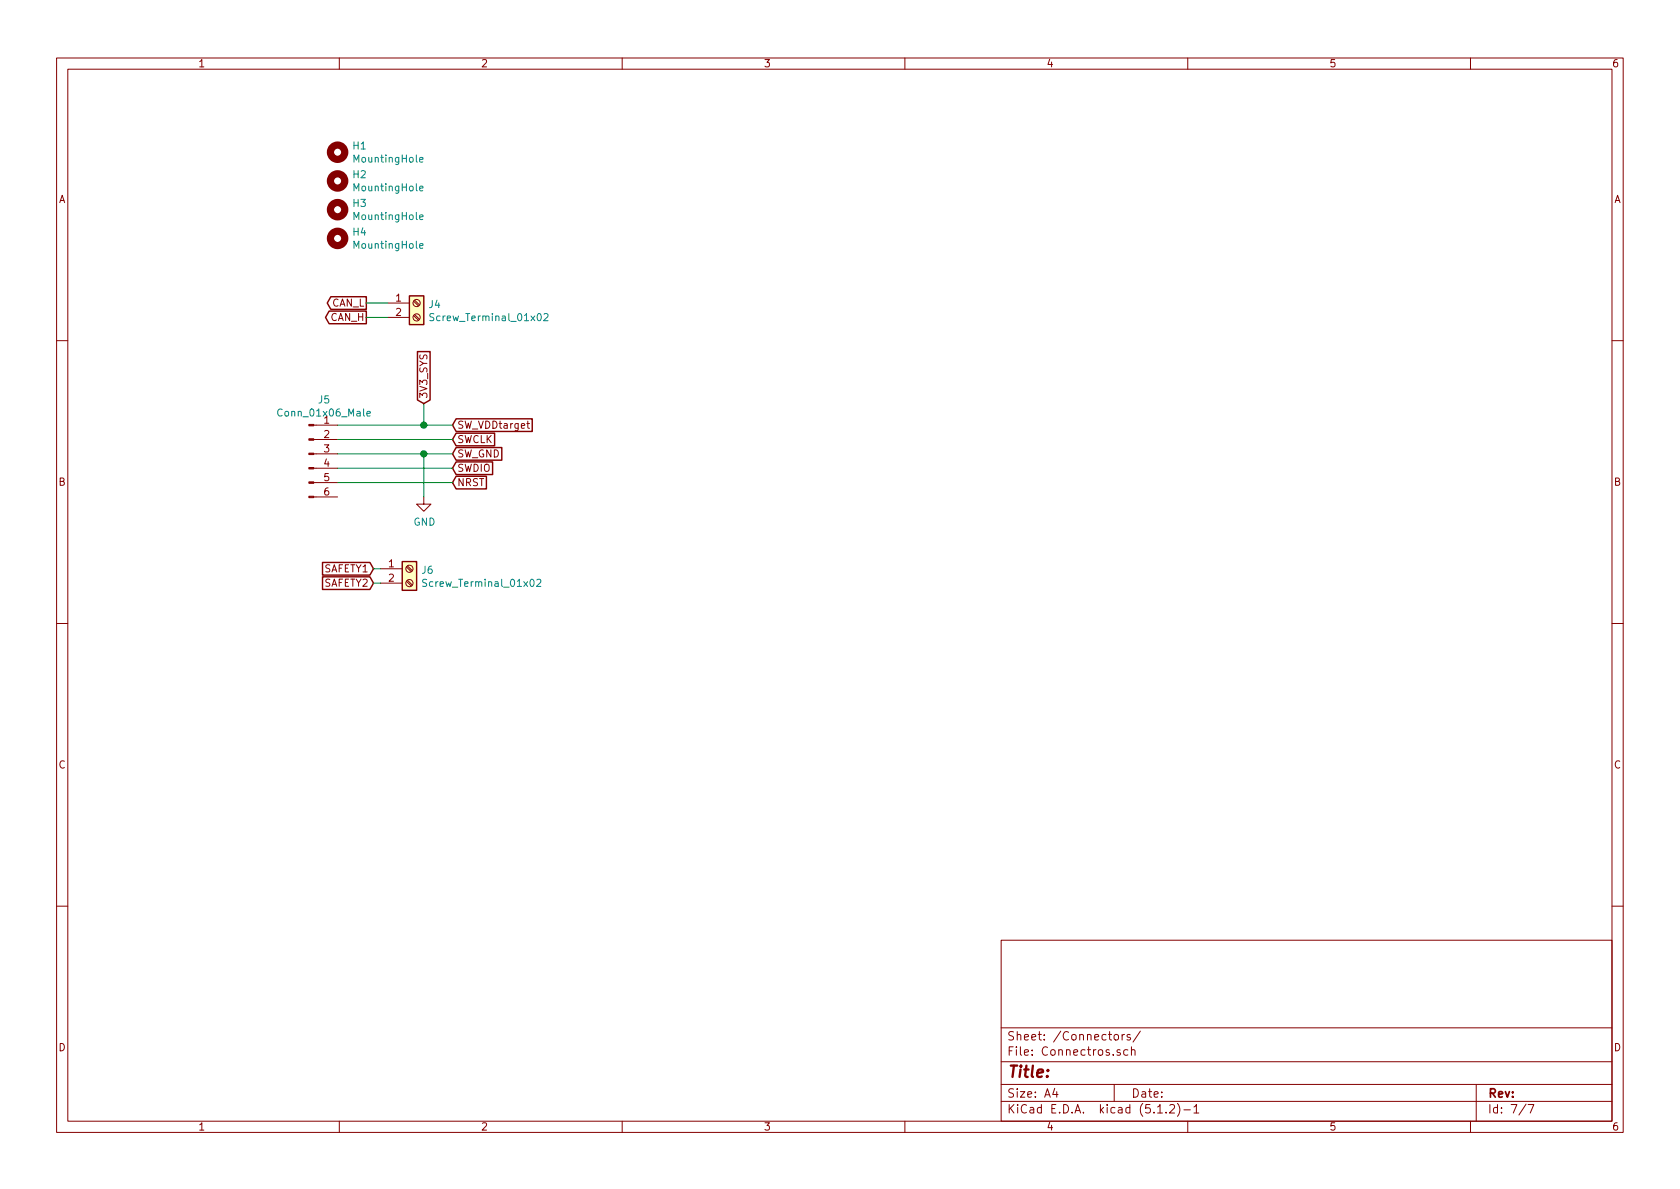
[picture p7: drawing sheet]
<svg xmlns="http://www.w3.org/2000/svg" width="297mm" height="210mm" viewBox="0 0 297 210" stroke-linecap="round" stroke-linejoin="round" font-family="sans-serif">
<g fill="none" stroke="#840000" stroke-width=".18">
<path d="M10 10.3h277v189.9h-277zM12 12.2h273v186.1h-273zM60 10.3v1.9M110 10.3v1.9M160 10.3v1.9M210 10.3v1.9M260 10.3v1.9M68.6 53.6h3.8M68.6 56.1h3.8M73.1 55.8l.9 .8M73.1 53.3l.9 .8M73.3 55.6l.9 .9"/>
<path d="M73.3 53.1l.9 .8M10 60.2h2M55.5 77.7h4.2M55.5 75.2h4.2M93.1 74.9h.5M93.3 74.5v1.1l.3 .1M285 60.2h2M55.5 87.9h4.2M55.5 85.3h4.2M55.5 82.8h4.2M55.5 80.3h4.2M74.9 87.9v1.2h1.3l-1.3 1.3-1.2-1.3h1.2"/>
<path d="M10 110.3h2M67.3 100.6h3.8M67.3 103.1h3.8M71.9 102.8l.8 .8M71.9 100.2l.8 .9M72 102.6l.9 .8M72 100.1l.9 .8M285 110.3h2M10 160.2h2M177 166.3h108v32h-108zM285 160.2h2M60 198.3v1.9"/>
<path d="M110 198.3v1.9M160 198.3v1.9M177 194.8h108M177 191.8h108M177 187.8h108M177 181.8h108M186.5 192.5l-.4 1h1M186.8 193v1M197 191.8v3M197.1 183.1l.2-.2 .4 .2v.7l-.2 .1-.4-.1zM198 185.7l-.3-.1-.2 .2 .1 .2 .4 .2v.3h-.5M198.4 182.9v1"/>
<path d="M198.8 182.9l-.4 .3M199.4 185.7l-.4-.1-.3 .3 .1 .6 .2 .1 .4-.1M199.8 183l-.3-.1-.2 .2v.3l.5 .1v.3h-.5M200.1 185.7l.2-.1 .3 .1 .1 .9M200.1 185.1v1.5M201.6 182.3l-1.3 2M204.7 196.8h.8M206.2 196.7v.1M206.8 195.5l.2-.2h.4l.2 .2 .1 .3-.1 .2-.8 .8h.9M208.2 195.1a1.71 1.71 0 0 1 0 2.3M209.3 196.3h1.2M210 198.3v1.9"/>
<path d="M211.1 195.8l.4-.5v1.5M211.1 196.8h.9M260 198.3v1.9M261 191.8v6.5M269.8 195.2l-1.2 2M270.2 195.3h1l-.6 1.5"/>
<circle cx="73.7" cy="53.6" r=".63"/>
<circle cx="73.7" cy="56.1" r=".63"/>
<circle cx="72.4" cy="103.1" r=".63"/>
<circle cx="72.4" cy="100.6" r=".63"/>
</g>
<g fill="#ffffc2" stroke="#ffffc2" stroke-width=".18">
<path d="M72.4 52.3h2.5v5.1h-2.5z"/>
<path d="M71.1 99.3h2.6v5.1h-2.6z"/>
</g>
<path d="M58.2 55h6.6v2.2h-6.6l-.6-1.1zM58.5 52.5h6.3v2.2h-6.3l-.6-1.1zM72.4 52.3h2.5v5.1h-2.5zM73.8 62.2h2.2v8.5l-1.1 .7-1.1-.7zM80.6 74.1h13.5v2.2h-13.5l-.6-1.1zM80.6 76.6h6.9v2.2h-6.9l-.6-1.1zM80.6 79.1h8.1v2.3h-8.1l-.6-1.1zM57 99.5h8.4l.6 1.1-.6 1.1h-8.4zM71.1 99.3h2.6v5.1h-2.6zM80.6 81.7h6.5v2.2h-6.5l-.6-1.1zM80.6 84.2h5.4v2.3h-5.4l-.6-1.2zM57 102h8.4l.6 1.1-.6 1.1h-8.4z" fill="none" stroke="#840000" stroke-width=".25"/>
<path d="M74.2 28.2l.6-.1v-.2l-.4-.1-.2 .2 .1 .6h.5M74.2 33.3l.6-.1v-.2l-.4-.1-.2 .2 .1 .6h.5M74.2 38.4l.6-.1v-.3h-.4l-.2 .2 .1 .6h.5M74.2 43.5l.6-.1v-.3h-.4l-.2 .2 .1 .6h.5M76.7 55.5l-.5-.1-.2 .2 .1 .4 .6 .2v.3l-.2 .2h-.5M96.2 55.6l.5-.2 .2 .4v.2l-.8 .7h.8M64.9 73.1l.6-.1-.1-.2-.4-.1-.1 .2v.6h.5M75.4 102.5l-.4-.1-.2 .2v.4l.6 .2v.3l-.2 .2h-.5M94.9 102.6l.5-.2 .2 .4v.2l-.8 .7h.8" fill="none" stroke="#008484" stroke-width=".18"/>
<path d="M64.8 53.6h3.8M64.8 56.1h3.8M59.7 75.2h20.3M59.7 77.7h20.3M74.9 71.4v3.8M59.7 80.3h20.3M59.7 82.8h20.3M59.7 85.3h20.3M74.9 80.3v7.6M66 100.6h1.3M66 103.1h1.3" fill="none" stroke="#008400" stroke-width=".18"/>
<g fill="#840000" stroke="#840000" stroke-width=".18">
<path d="M54.6 87.8h.9v.2h-.9z"/>
<path d="M54.6 85.2h.9v.3h-.9z"/>
<path d="M54.6 82.7h.9v.2h-.9z"/>
<path d="M54.6 80.1h.9v.3h-.9z"/>
<path d="M54.6 77.6h.9v.2h-.9z"/>
<path d="M54.6 75.1h.9v.2h-.9z"/>
</g>
<g fill="#008400" stroke="#008400" stroke-width=".25">
<circle cx="74.9" cy="75.2" r=".51"/>
<circle cx="74.9" cy="80.3" r=".51"/>
</g>
<g fill="none" stroke="#840000" stroke-width="1.3">
<circle cx="59.7" cy="37.1" r="1.27"/>
<circle cx="59.7" cy="26.9" r="1.27"/>
<circle cx="59.7" cy="32" r="1.27"/>
<circle cx="59.7" cy="42.2" r="1.27"/>
</g>
<text font-size="2.8" fill="#840000" x="178" y="190.5">Title:</text>
<g font-size="2.1" fill="#840000">
<text x="178" y="184">Sheet: /Connectors/</text>
<text x="178" y="186.7">File: Connectros.sch</text>
<text x="178" y="196.9">KiCad E.D.A. kicad (5.1.2)-1</text>
<text x="178" y="194.1">Size: A4</text>
<text x="200" y="194.1">Date:</text>
<text x="263" y="194.1">Rev:</text>
<text x="263" y="196.9">Id: 7/7</text>
</g>
<g font-size="1.8" fill="#840000">
<text x="35" y="11.9">1</text>
<text x="85" y="11.9">2</text>
<text x="135" y="11.9">3</text>
<text x="185" y="11.9">4</text>
<text x="235" y="11.9">5</text>
<text x="285" y="11.9">6</text>
<text x="10.4" y="35.9">A</text>
<text x="285.4" y="35.9">A</text>
<text x="70" y="53.3">1</text>
<text x="58.4" y="56.8">CAN_H</text>
<text x="58.6" y="54.2">CAN_L</text>
<text x="70" y="55.9">2</text>
<text x="75.6" y="70.6" transform="rotate(-90 75.6 70.6)">3V3_SYS</text>
<text x="57.3" y="74.9">1</text>
<text x="57.3" y="77.5">2</text>
<text x="80.8" y="75.8">SW_VDDtarget</text>
<text x="57.3" y="80">3</text>
<text x="57.3" y="82.5">4</text>
<text x="80.8" y="78.4">SWCLK</text>
<text x="80.8" y="80.9">SW_GND</text>
<text x="80.8" y="83.4">SWDIO</text>
<text x="10.4" y="85.9">B</text>
<text x="57.3" y="85.1">5</text>
<text x="57.3" y="87.6">6</text>
<text x="80.8" y="86">NRST</text>
<text x="285.4" y="85.9">B</text>
<text x="57.3" y="101.2">SAFETY1</text>
<text x="68.7" y="100.3">1</text>
<text x="57.3" y="103.8">SAFETY2</text>
<text x="68.7" y="102.9">2</text>
<text x="10.4" y="135.9">C</text>
<text x="285.4" y="135.9">C</text>
<text x="10.4" y="185.9">D</text>
<text x="285.4" y="185.9">D</text>
<text x="35" y="199.9">1</text>
<text x="85" y="199.9">2</text>
<text x="135" y="199.9">3</text>
<text x="185" y="199.9">4</text>
<text x="235" y="199.9">5</text>
<text x="285" y="199.9">6</text>
</g>
<g font-size="1.8" fill="#008484">
<text x="62.5" y="26.4">H1</text>
<text x="62.8" y="28.7">MountingHole</text>
<text x="62.5" y="31.5">H2</text>
<text x="62.8" y="33.8">MountingHole</text>
<text x="62.5" y="36.6">H3</text>
<text x="62.5" y="41.7">H4</text>
<text x="62.8" y="38.9">MountingHole</text>
<text x="62.8" y="44">MountingHole</text>
<text x="75.9" y="54.5">J4</text>
<text x="76.7" y="56.8">Screw_Terminal_01x02</text>
<text x="56.3" y="71.3">J5</text>
<text x="49.6" y="73.7">Conn_01x06_Male</text>
<text x="73.1" y="93">GND</text>
<text x="74.6" y="101.5">J6</text>
<text x="75.5" y="103.8">Screw_Terminal_01x02</text>
</g>
</svg>
